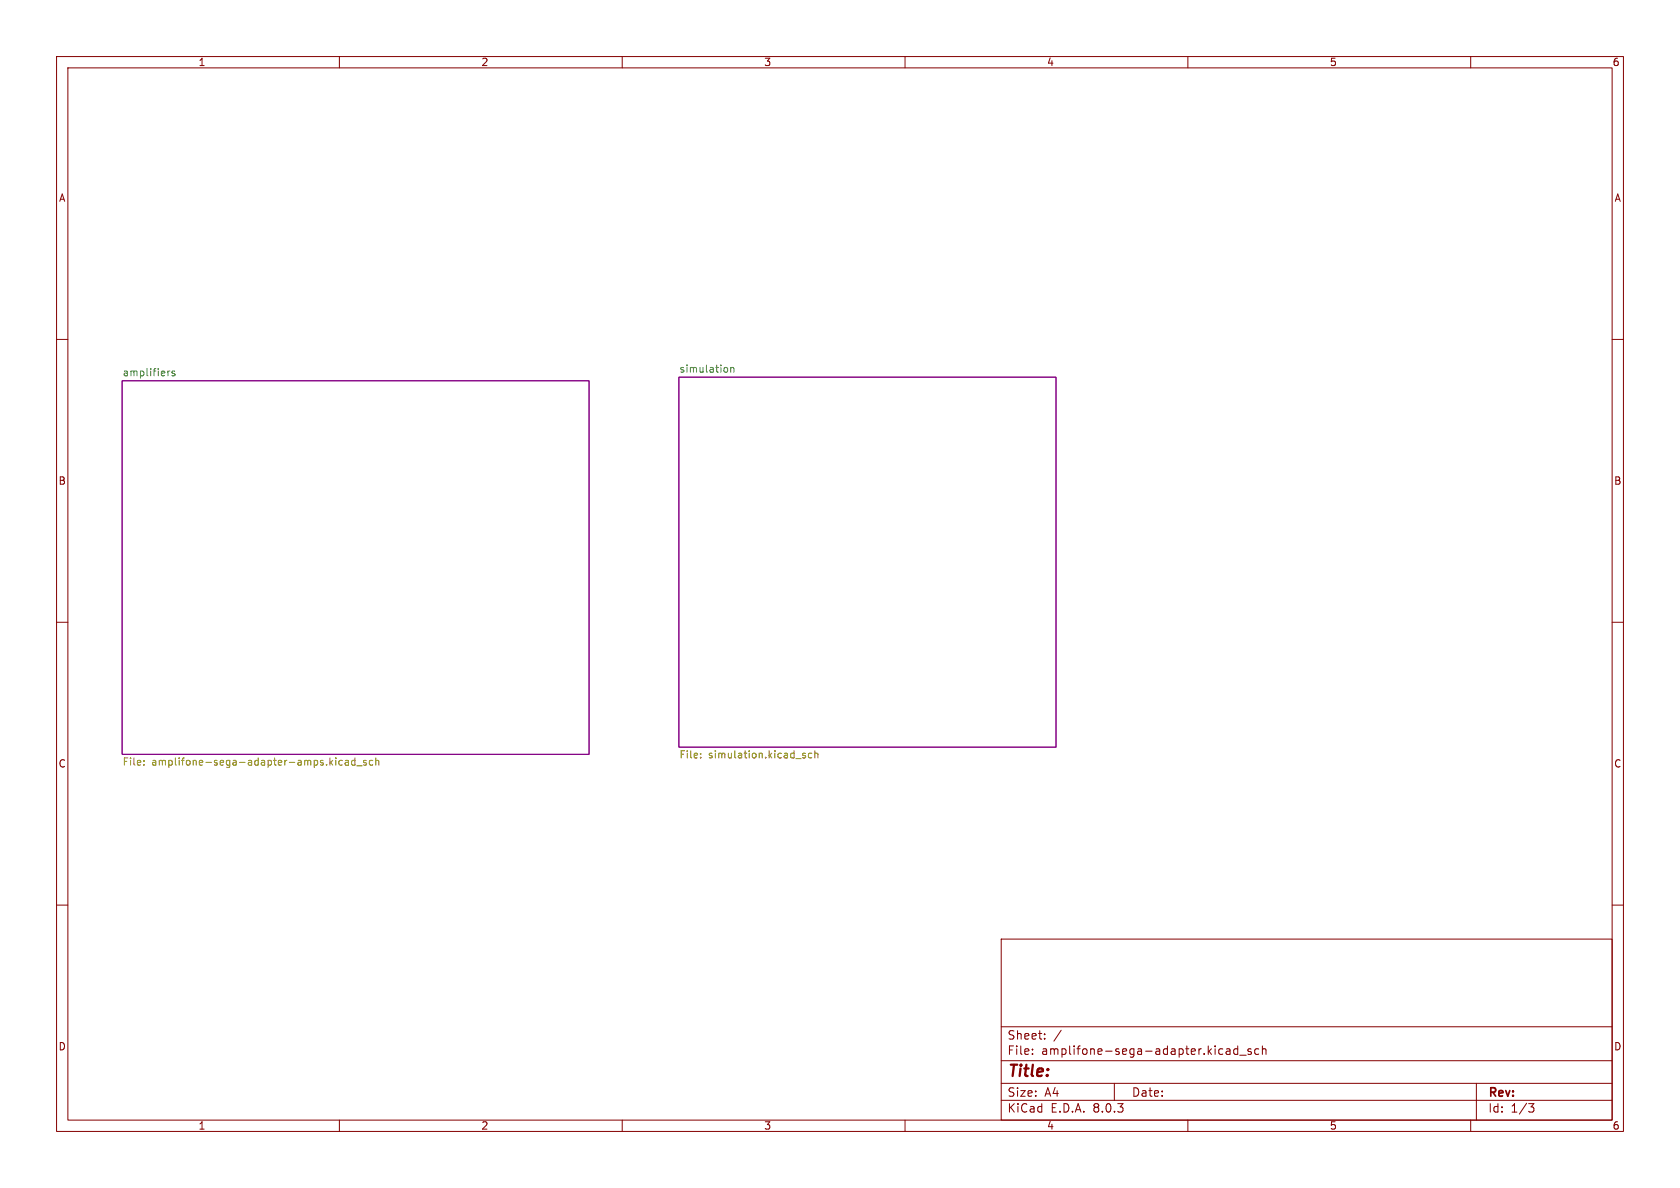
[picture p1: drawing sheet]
<svg xmlns="http://www.w3.org/2000/svg" width="297mm" height="210mm" viewBox="0 0 297 210" stroke-linecap="round" stroke-linejoin="round" font-family="sans-serif">
<g fill="none" stroke="#840000" stroke-width=".18">
<path d="M10 10h277v190h-277zM12 12h273v186h-273zM60 10v2M110 10v2M160 10v2M210 10v2M260 10v2M10 60h2M285 60h2M10 110h2M285 110h2M10 160h2"/>
<path d="M285 160h2M177 166h108v32h-108zM60 198v2M110 198v2M160 198v2M177 194.5h108M177 191.5h108M177 187.5h108M177 181.5h108M182.5 186.3v.1M182.5 185.5v.1M184.7 183.6v.1"/>
<path d="M184.7 182.8v.1M187.6 182.1l-1.3 2M197 191.5v3M210 198v2M216.8 185.5h.6l.1 .9M217.5 185.8h-.5a.29 .29 0 0 0-.3 .3 .29 .29 0 0 0 .3 .3l.5-.1M218.8 185.5l-.4-.1-.3 .3v.4l.1 .2h.6M218.8 184.9v1.5M219.2 186.5h1.1M221.2 185.5l-.4-.1-.2 .2 .1 .2 .5 .2v.3h-.6M222.5 185.5l-.4-.1-.3 .3v.4l.2 .2h.5M223.2 185.5l.2-.1 .3 .1 .1 .9"/>
<path d="M223.2 184.9v1.5M260 198v2M261 191.5v6.5M270.2 195.1h1l-.5 .6 .4 .1 .1 .5-.3 .3h-.4"/>
</g>
<path d="M21.6 67.3h82.5v66.1h-82.5zM120 66.7h66.7v65.4h-66.7z" fill="none" stroke="#840084" stroke-width=".18"/>
<path d="M30 65.6l-.3 .2M30.9 65.6h-.3l-.2 .2 .1 .2 .4 .1v.3h-.5M128.4 65l.2 .2v.4l-.2 .2M129.2 65.1l.2-.1h.3v.8M129.2 65v.8" fill="none" stroke="#008484" stroke-width=".18"/>
<g fill="none" stroke="#848400" stroke-width=".18">
<path d="M25.4 135.1v.2M25.4 134.5v.1M59.4 134v.1M59.4 134.4v.9M60.5 134.5l-.3-.1-.3 .3 .1 .5h.5M61.1 134.5h.4l.1 .8M61.6 134.7l-.4 .1-.2 .2 .2 .3 .4-.1M62.8 134.5l-.4-.1-.3 .3 .2 .5h.5M62.8 134v1.3M63.1 135.4h.9M64.7 134.5l-.3-.1-.1 .2v.2l.4 .1v.3h-.4M65.9 134.5l-.4-.1-.2 .3 .1 .5h.5"/>
<path d="M66.4 134.5l.2-.1 .3 .1 .1 .8M66.4 134v1.3M123.9 133.9v.1M123.9 133.2v.1M141.9 133.5l.5 .2v.2l-.4 .1M141.9 133.2h.5M143.5 133.2l-.3-.1-.3 .3 .1 .5h.5M144.1 133.3l.1-.2 .3 .1 .1 .8M144.1 132.7v1.3"/>
</g>
<text font-size="2.8" fill="#840000" x="178" y="190.9">Title:</text>
<g font-size="2.1" fill="#840000">
<text x="178" y="184">Sheet:</text>
<text x="178" y="186.7">File:</text>
<text x="184.1" y="186.7">amplifone-sega-adapter.kicad_sch</text>
<text x="178" y="196.9">KiCad</text>
<text x="178" y="194.1">Size:</text>
<text x="184.7" y="194.1">A4</text>
<text x="185.7" y="196.9">E.D.A.</text>
<text x="193.3" y="196.9">8.0.3</text>
<text x="200" y="194.1">Date:</text>
<text x="263" y="194.3">Rev:</text>
<text x="263" y="196.9">Id:</text>
<text x="267.1" y="196.9">1/3</text>
</g>
<g font-size="1.8" fill="#840000">
<text x="35" y="11.9">1</text>
<text x="85" y="11.9">2</text>
<text x="135" y="11.9">3</text>
<text x="185" y="11.9">4</text>
<text x="235" y="11.9">5</text>
<text x="285" y="11.9">6</text>
<text x="10.3" y="35.9">A</text>
<text x="285.3" y="35.9">A</text>
<text x="10.3" y="85.9">B</text>
<text x="285.3" y="85.9">B</text>
<text x="10.3" y="135.9">C</text>
<text x="285.3" y="135.9">C</text>
<text x="10.3" y="185.9">D</text>
<text x="285.3" y="185.9">D</text>
<text x="35" y="199.9">1</text>
<text x="85" y="199.9">2</text>
<text x="135" y="199.9">3</text>
<text x="185" y="199.9">4</text>
<text x="235" y="199.9">5</text>
<text x="285" y="199.9">6</text>
</g>
<g font-size="1.8" fill="#008484">
<text x="120" y="66">simulation</text>
<text x="21.6" y="66.6">amplifiers</text>
</g>
<g font-size="1.8" fill="#848400">
<text x="21.6" y="135.7">File:</text>
<text x="26.8" y="135.7">amplifone-sega-adapter-amps.kicad_sch</text>
<text x="120" y="134.4">File:</text>
<text x="125.2" y="134.4">simulation.kicad_sch</text>
</g>
</svg>
